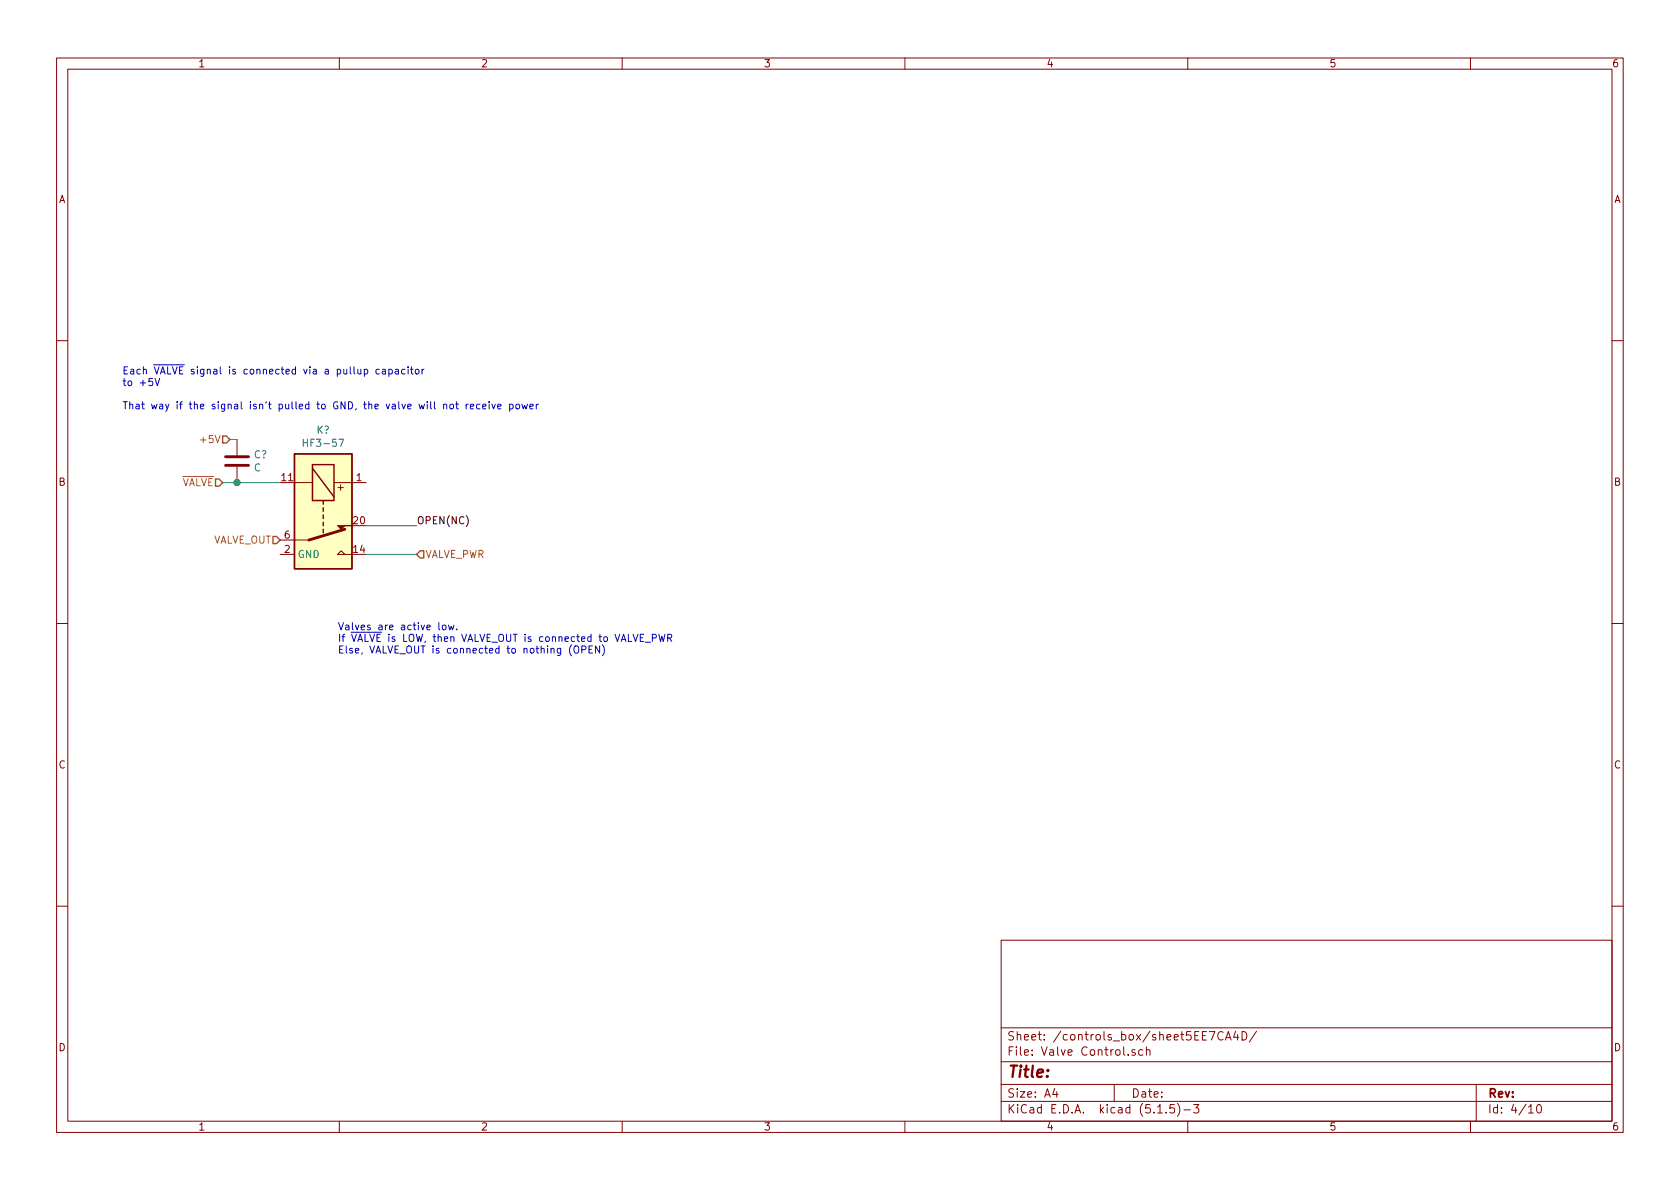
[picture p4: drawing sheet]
EESchema Schematic File Version 4
EELAYER 30 0
EELAYER END
$Descr A4 11693 8268
encoding utf-8
Sheet 10 10
Title ""
Date ""
Rev ""
Comp ""
Comment1 ""
Comment2 ""
Comment3 ""
Comment4 ""
$EndDescr
Text HLabel 1550 3350 0    50   Input ~ 0
~VALVE
$Comp
L Relay:HF3-57 K?
U 1 1
P 2250 3550
AR Path="/5EE095EA/5EE72ACC/5EE73010" Ref="K?"  Part="1" 
AR Path="/5EE095EA/5EE7CA54/5EE73010" Ref="K?"  Part="1" 
AR Path="/5EE095EA/5EE7CD59/5EE73010" Ref="K?"  Part="1" 
AR Path="/5EE095EA/5EE7D0FC/5EE73010" Ref="K?"  Part="1" 
AR Path="/5EE095EA/5EE7D5B0/5EE73010" Ref="K?"  Part="1" 
AR Path="/5EE095EA/5EE7DA90/5EE73010" Ref="K?"  Part="1" 
AR Path="/5EE095EA/5EE7DE3F/5EE73010" Ref="K?"  Part="1" 
F 0 "K?" V 1683 3550 50  0000 C CNN
F 1 "HF3-57" V 1774 3550 50  0000 C CNN
F 2 "Relay_SMD:Relay_SPDT_AXICOM_HF3Series_50ohms_Pitch1.27mm" H 3380 3520 50  0001 C CNN
F 3 "http://hiqsdr.com/images/3/3e/Axicom-HF3.pdf" H 2250 3550 50  0001 C CNN
	1    2250 3550
	0    1    1    0   
$EndComp
Wire Wire Line
	1550 3350 1650 3350
Wire Wire Line
	2550 3650 2900 3650
Text Label 2900 3650 0    50   ~ 0
OPEN(NC)
Wire Wire Line
	2550 3850 2900 3850
Text HLabel 2900 3850 2    50   Input ~ 0
VALVE_PWR
Text Notes 2350 4550 0    50   ~ 0
Valves are active low.\nIf ~VALVE~ is LOW, then VALVE_OUT is connected to VALVE_PWR\nElse, VALVE_OUT is connected to nothing (OPEN)
Text HLabel 1950 3750 0    50   Input ~ 0
VALVE_OUT
$Comp
L Device:C C?
U 1 1
P 1650 3200
AR Path="/5EE095EA/5EE72ACC/5EE78CB6" Ref="C?"  Part="1" 
AR Path="/5EE095EA/5EE7CA54/5EE78CB6" Ref="C?"  Part="1" 
AR Path="/5EE095EA/5EE7CD59/5EE78CB6" Ref="C?"  Part="1" 
AR Path="/5EE095EA/5EE7D0FC/5EE78CB6" Ref="C?"  Part="1" 
AR Path="/5EE095EA/5EE7D5B0/5EE78CB6" Ref="C?"  Part="1" 
AR Path="/5EE095EA/5EE7DA90/5EE78CB6" Ref="C?"  Part="1" 
AR Path="/5EE095EA/5EE7DE3F/5EE78CB6" Ref="C?"  Part="1" 
F 0 "C?" H 1765 3246 50  0000 L CNN
F 1 "C" H 1765 3155 50  0000 L CNN
F 2 "" H 1688 3050 50  0001 C CNN
F 3 "~" H 1650 3200 50  0001 C CNN
	1    1650 3200
	1    0    0    -1  
$EndComp
Connection ~ 1650 3350
Wire Wire Line
	1650 3350 1950 3350
Text HLabel 1600 3050 0    50   Input ~ 0
+5V
Wire Wire Line
	1600 3050 1650 3050
Text Notes 850  2850 0    50   ~ 0
Each ~VALVE~ signal is connected via a pullup capacitor\nto +5V\n\nThat way if the signal isn't pulled to GND, the valve will not receive power
$EndSCHEMATC
